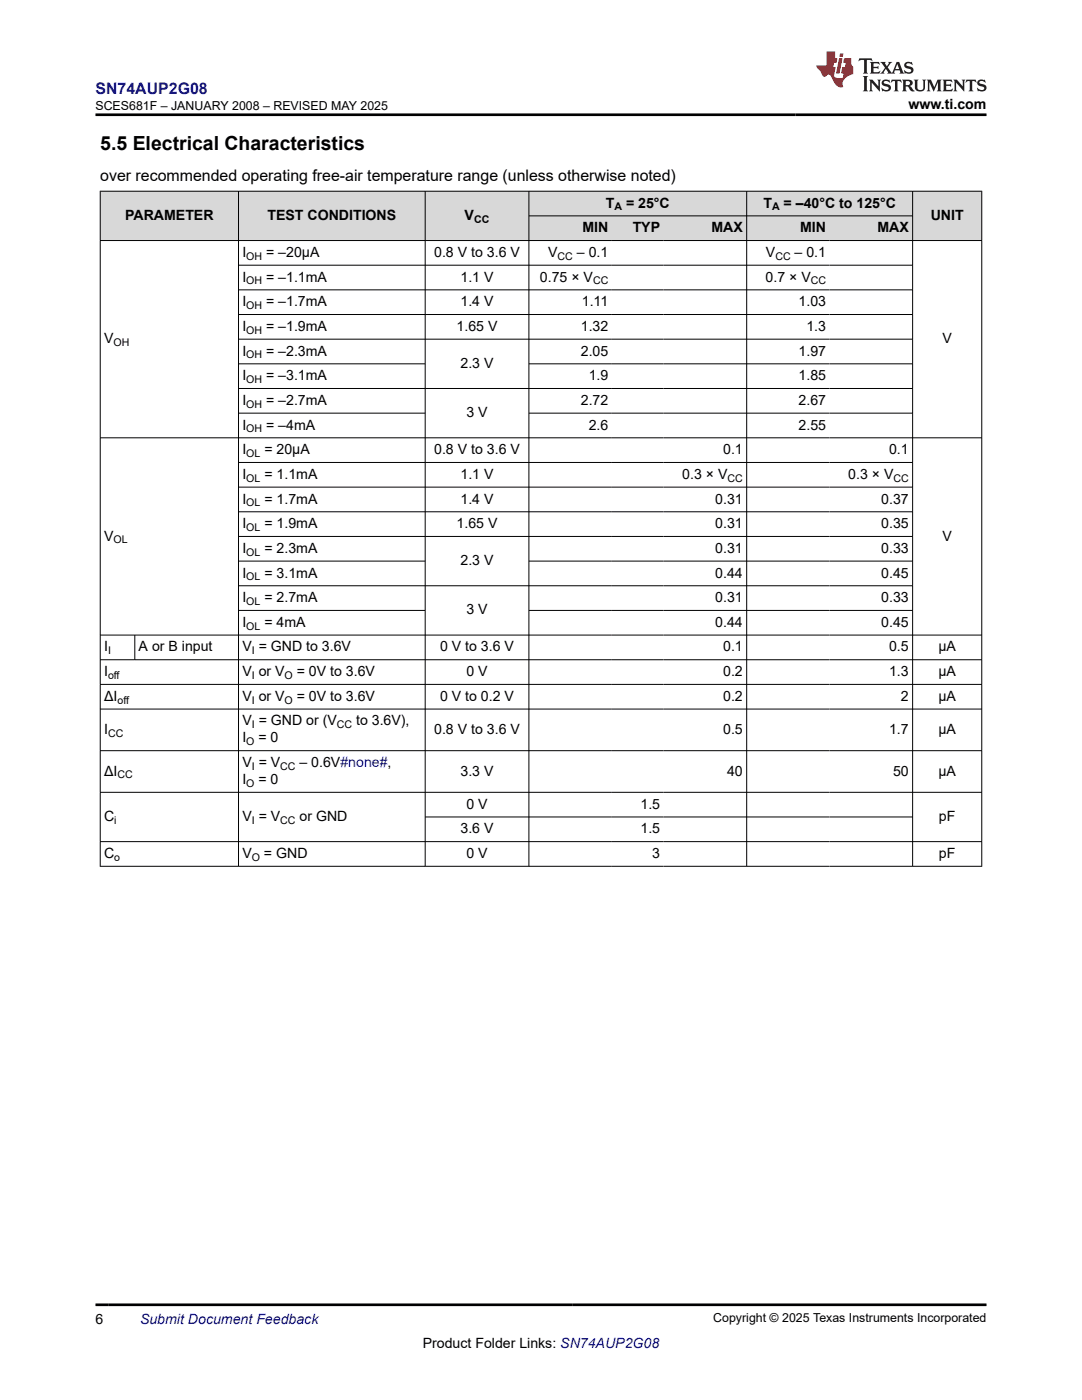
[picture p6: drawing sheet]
<svg xmlns="http://www.w3.org/2000/svg" width="216mm" height="279mm" viewBox="0 0 216 279" stroke-linecap="round" stroke-linejoin="round" font-family="sans-serif">
<g fill="#d8d8d8">
<path d="M20 38.2h175.9v4.9h-175.9z" fill-rule="evenodd"/>
<path d="M20.1 38.2h27.4v9.7h-27.4z" fill-rule="evenodd"/>
<path d="M47.7 38.2h37.1v9.7h-37.1z" fill-rule="evenodd"/>
<path d="M84.9 38.2h20.6v9.7h-20.6z" fill-rule="evenodd"/>
<path d="M105.6 38.2h43.3v4.8h-43.3z" fill-rule="evenodd"/>
<path d="M149.1 38.2h32.9v4.8h-32.9z" fill-rule="evenodd"/>
<path d="M182.2 38.2h13.6v9.7h-13.6z" fill-rule="evenodd"/>
<path d="M105.6 43.1h16.5v4.8h-16.5z" fill-rule="evenodd"/>
<path d="M122.1 43.1h10.3v4.8h-10.3z" fill-rule="evenodd"/>
<path d="M132.4 43.1h16.5v4.8h-16.5z" fill-rule="evenodd"/>
<path d="M149.1 43.1h16.4v4.8h-16.4z" fill-rule="evenodd"/>
<path d="M165.5 43.1h16.5v4.8h-16.5z" fill-rule="evenodd"/>
</g>
<g fill="none" stroke="#000" stroke-width=".2">
<path d="M19.9 38.2h176.1M20 38.1v134.8M47.6 38.1v134.8M84.8 38.1v134.8M105.5 38.1v134.8M149 38.1v134.8M182.1 38.1v134.8M195.9 38.1v134.8M19.9 48h176.1M47.6 52.9h134.6M47.6 57.8h134.6M105.5 43.1h76.7"/>
<path d="M47.6 62.8h134.6M47.6 67.7h134.6M47.6 72.6h37.3M47.6 77.5h134.6M105.5 72.6h76.7M19.9 87.4h176.1M47.6 82.5h37.3M47.6 92.3h134.6M47.6 97.2h134.6M105.5 82.5h76.7M47.6 102.1h134.6M47.6 107.1h134.6"/>
<path d="M47.6 112h37.3M47.6 116.9h134.6M105.5 112h76.7M19.9 126.7h176.1M19.9 131.7h176.1M19.9 136.6h176.1M26.9 126.7v5M47.6 121.8h37.3M105.5 121.8h76.7M19.9 141.5h176.1M19.9 149.8h176.1M19.9 158.1h176.1"/>
<path d="M19.9 168h176.1M19.9 172.9h176.1M84.8 163h97.4"/>
</g>
<path d="M171.5 11.6l-.2 .6 .5-.2h.6v.1v2.2l-.2 .4h1l-.2-.4v-2.2v-.1h.5l.6 .2-.2-.6zM173.6 12.4l.2 .3v1.6l-.2 .4h1.9l.1-.6a1.08 1.08 0 0 1-1.3 .2v-.7h.6l.4 .2v-.7l-.4 .2h-.6v-.5l.2-.2a1 1 0 0 1 1 .3l-.1-.5zM175.7 12.4l.9 1.1-1 1.2h.9l-.2-.2 .5-.8 .4 .8-.2 .2h1.6l-.2-.2 .2-.5h.9l.1 .5-.1 .2h.9l-.2-.4-.8-1.9h-.5l-.9 2.1-.9-1.1 .9-1h-.8l.2 .2-.4 .6-.4-.6 .2-.2zM179 12.8l.4 1h-.7zM180.7 12.5a.65 .65 0 0 0-.2 .7 .65 .65 0 0 0 .6 .5l.6 .1 .1 .3a.79 .79 0 0 1-.7 .4 .79 .79 0 0 1-.7-.5l.1 .7 .2-.1a.93 .93 0 0 0 1.1 0 .93 .93 0 0 0 .4-.9 1.46 1.46 0 0 0-1.2-.6l-.1-.3a1.09 1.09 0 0 1 1.2 .2l-.2-.6-.1 .1-.5-.2zM172.2 15.2l.2 .4v2.2l-.2 .4h1l-.2-.4v-2.2l.2-.4zM173.4 15.9l.2 .4v1.5l-.2 .4h.8l-.3-.4 .1-1.3 1.6 1.8v-2l.2-.4h-.7l.1 .2 .1 1.1-1.2-1.3zM176.2 16a.65 .65 0 0 0-.2 .8 .65 .65 0 0 0 .6 .4l.6 .2 .1 .2a.79 .79 0 0 1-.7 .4 .79 .79 0 0 1-.7-.5l.1 .7 .2-.1a.93 .93 0 0 0 1.1 .1 .93 .93 0 0 0 .4-1 1.46 1.46 0 0 0-1.2-.5l-.1-.4a1.09 1.09 0 0 1 1.2 .2l-.1-.6-.2 .1-.5-.1zM177.9 15.9l-.1 .6a.63 .63 0 0 1 .8-.3v1.6l-.3 .4h1l-.2-.4v-1.6a.66 .66 0 0 1 .8 .3l-.1-.6zM180 15.9l.2 .4v1.5l-.2 .4h1l-.2-.2-.1-.7h.5l.1 .2a.79 .79 0 0 0 1.2 .6l-1-.9a.61 .61 0 0 0 .6-.6 .61 .61 0 0 0-.5-.7zM180.8 16.2h.1a.47 .47 0 0 1 .5 .1 .47 .47 0 0 1 .1 .5l-.1 .1-.7 .1zM182.3 15.9l.2 .2a2.27 2.27 0 0 0 .4 2 1.04 1.04 0 0 0 1.7-.7v-1.3l.2-.2h-.8l.2 .4v1.1a.6 .6 0 0 1-.6 .6 .6 .6 0 0 1-.6-.6v-1.1l.3-.4zM184.9 15.9l.2 .4v1.5l-.2 .4h.8l-.3-.4v-1.4l.9 1.9 .9-1.9v1.4l-.3 .4h1l-.2-.4v-1.5l.2-.4h-.8l-.7 1.5-.6-1.5zM188.1 15.9l.2 .4v1.5l-.2 .4h1.9l.1-.6a1.09 1.09 0 0 1-1.3 .2v-.7h.6l.4 .2v-.6l-.4 .2h-.6v-.6l.2-.1a1.01 1.01 0 0 1 1 .3l-.1-.6zM190.2 15.9l.3 .4v1.5l-.3 .4h.8l-.2-.4v-1.3l1.6 1.8v-2l.2-.4h-.7l.2 .2v1.1l-1.2-1.3zM192.8 15.9l-.1 .6a.63 .63 0 0 1 .8-.3v1.6l-.3 .4h1l-.2-.4v-1.6a.66 .66 0 0 1 .8 .3l-.1-.6zM195.2 16a.65 .65 0 0 0-.2 .8 .65 .65 0 0 0 .6 .4l.6 .2 .2 .2a.79 .79 0 0 1-.7 .4 .79 .79 0 0 1-.7-.5l.1 .7 .2-.1a.93 .93 0 0 0 1 .1 .93 .93 0 0 0 .5-1 1.46 1.46 0 0 0-1.3-.5v-.4a1.09 1.09 0 0 1 1.2 .2l-.2-.6-.2 .1-.5-.1z" fill="#231f20"/>
<path d="M164.9 10.3v2.7h-2l.1 .4 .8 1a.95 .95 0 0 0 1 .9 .59 .59 0 0 1 .5-.4 .59 .59 0 0 1 .5 .3l.4 .8a1.59 1.59 0 0 0 2.1 1.4 1.61 1.61 0 0 1 1-2.3l1-.3-.1-1.5a1.59 1.59 0 0 1-.3-1.7h-1.5l-.2 .9h.6l-.2 .9h-.5l-.2 .9v.3l.4 .1-.1 .9h-.7a.73 .73 0 0 1-1-.7l.3-1.5h-.5l.1-.9h.5l.2-.9h-.5v-1.3zM167.4 11.6l-.6 3.1h.7l.6-3.1zM167.6 10.7l-.1 .6h.7l.1-.6z" fill="#ed1c24"/>
<path d="M19 22.9h177.8M19 260.4h177.8" fill="none" stroke="#000" stroke-width=".53"/>
<text font-size="3.9" x="20" y="29.9">5.5 Electrical Characteristics</text>
<text font-size="3.2" fill="#00f" x="19" y="18.7">SN74AUP2G08</text>
<text font-size="3.2" x="20" y="36.1">over recommended operating free-air temperature range (unless otherwise noted)</text>
<g font-size="2.8">
<text x="181.3" y="21.8">www.ti.com</text>
<text x="120.9" y="41.4">T</text>
<text x="124.9" y="41.4">= 25°C</text>
<text x="152.3" y="41.4">T</text>
<text x="156.4" y="41.4">= –40°C to 125°C</text>
<text x="25" y="43.9">PARAMETER</text>
<text x="53.4" y="43.9">TEST CONDITIONS</text>
<text x="92.7" y="43.9">V</text>
<text x="116.2" y="46.4">MIN</text>
<text x="126.2" y="46.4">TYP</text>
<text x="142" y="46.4">MAX</text>
<text x="159.7" y="46.4">MIN</text>
<text x="175.1" y="46.4">MAX</text>
<text x="185.7" y="43.9">UNIT</text>
<text x="48.4" y="51.3">I</text>
<text x="53.1" y="51.3">= –20μA</text>
<text x="86.6" y="51.3">0.8 V to 3.6 V</text>
<text x="109.4" y="51.3">V</text>
<text x="115.1" y="51.3">– 0.1</text>
<text x="152.8" y="51.3">V</text>
<text x="158.6" y="51.3">– 0.1</text>
<text x="48.4" y="56.2">I</text>
<text x="53.1" y="56.2">= –1.1mA</text>
<text x="91.9" y="56.2">1.1 V</text>
<text x="107.7" y="56.2">0.75 × V</text>
<text x="152.8" y="56.2">0.7 × V</text>
<text x="48.4" y="61.1">I</text>
<text x="53.1" y="61.1">= –1.7mA</text>
<text x="91.9" y="61.1">1.4 V</text>
<text x="116.1" y="61.1">1.11</text>
<text x="159.4" y="61.1">1.03</text>
<text x="20.8" y="68.5">V</text>
<text x="48.4" y="66">I</text>
<text x="48.4" y="71">I</text>
<text x="53.1" y="66">= –1.9mA</text>
<text x="53.1" y="71">= –2.3mA</text>
<text x="91.1" y="66">1.65 V</text>
<text x="115.9" y="66">1.32</text>
<text x="115.9" y="71">2.05</text>
<text x="159.4" y="71">1.97</text>
<text x="160.9" y="66">1.3</text>
<text x="188.1" y="68.5">V</text>
<text x="48.4" y="75.9">I</text>
<text x="53.1" y="75.9">= –3.1mA</text>
<text x="91.9" y="73.4">2.3 V</text>
<text x="117.5" y="75.9">1.9</text>
<text x="159.4" y="75.9">1.85</text>
<text x="48.4" y="80.8">I</text>
<text x="53.1" y="80.8">= –2.7mA</text>
<text x="93.1" y="83.3">3 V</text>
<text x="115.9" y="80.8">2.72</text>
<text x="159.4" y="80.8">2.67</text>
<text x="48.4" y="85.7">I</text>
<text x="53.1" y="85.7">= –4mA</text>
<text x="117.5" y="85.7">2.6</text>
<text x="159.4" y="85.7">2.55</text>
<text x="48.4" y="90.6">I</text>
<text x="48.4" y="95.6">I</text>
<text x="52.8" y="90.6">= 20μA</text>
<text x="52.8" y="95.6">= 1.1mA</text>
<text x="86.6" y="90.6">0.8 V to 3.6 V</text>
<text x="91.9" y="95.6">1.1 V</text>
<text x="136.1" y="95.6">0.3 × V</text>
<text x="144.3" y="90.6">0.1</text>
<text x="169.3" y="95.6">0.3 × V</text>
<text x="177.4" y="90.6">0.1</text>
<text x="48.4" y="100.5">I</text>
<text x="52.8" y="100.5">= 1.7mA</text>
<text x="91.9" y="100.5">1.4 V</text>
<text x="142.7" y="100.5">0.31</text>
<text x="175.8" y="100.5">0.37</text>
<text x="20.8" y="107.9">V</text>
<text x="48.4" y="105.4">I</text>
<text x="52.8" y="105.4">= 1.9mA</text>
<text x="91.1" y="105.4">1.65 V</text>
<text x="142.7" y="105.4">0.31</text>
<text x="175.8" y="105.4">0.35</text>
<text x="188.1" y="107.9">V</text>
<text x="48.4" y="110.3">I</text>
<text x="52.8" y="110.3">= 2.3mA</text>
<text x="91.9" y="112.8">2.3 V</text>
<text x="142.7" y="110.3">0.31</text>
<text x="175.8" y="110.3">0.33</text>
<text x="48.4" y="115.3">I</text>
<text x="52.8" y="115.3">= 3.1mA</text>
<text x="142.7" y="115.3">0.44</text>
<text x="175.8" y="115.3">0.45</text>
<text x="48.4" y="120.2">I</text>
<text x="48.4" y="125.1">I</text>
<text x="52.8" y="120.2">= 2.7mA</text>
<text x="52.8" y="125.1">= 4mA</text>
<text x="93.1" y="122.6">3 V</text>
<text x="142.7" y="120.2">0.31</text>
<text x="142.7" y="125.1">0.44</text>
<text x="175.8" y="120.2">0.33</text>
<text x="175.8" y="125.1">0.45</text>
<text x="20.8" y="130">I</text>
<text x="27.7" y="130">A or B input</text>
<text x="48.4" y="130">V = GND to 3.6V</text>
<text x="87.8" y="130">0 V to 3.6 V</text>
<text x="144.3" y="130">0.1</text>
<text x="177.4" y="130">0.5</text>
<text x="187.2" y="130">μA</text>
<text x="20.8" y="134.9">I</text>
<text x="48.4" y="134.9">V or V</text>
<text x="59.2" y="134.9">= 0V to 3.6V</text>
<text x="93.1" y="134.9">0 V</text>
<text x="144.3" y="134.9">0.2</text>
<text x="177.4" y="134.9">1.3</text>
<text x="187.2" y="134.9">μA</text>
<text x="20.8" y="139.9">ΔI</text>
<text x="48.4" y="139.9">V or V</text>
<text x="59.2" y="139.9">= 0V to 3.6V</text>
<text x="87.8" y="139.9">0 V to 0.2 V</text>
<text x="144.3" y="139.9">0.2</text>
<text x="179.8" y="139.9">2</text>
<text x="187.2" y="139.9">μA</text>
<text x="20.8" y="146.5">I</text>
<text x="48.4" y="148.2">I</text>
<text x="48.4" y="144.8">V = GND or (V</text>
<text x="51.6" y="148.2">= 0</text>
<text x="71.1" y="144.8">to 3.6V),</text>
<text x="86.6" y="146.5">0.8 V to 3.6 V</text>
<text x="144.3" y="146.5">0.5</text>
<text x="177.4" y="146.5">1.7</text>
<text x="187.2" y="146.5">μA</text>
<text x="20.8" y="154.8">ΔI</text>
<text x="48.4" y="153.1">V = V</text>
<text x="59.8" y="153.1">– 0.6V#none#,</text>
<text x="91.9" y="154.8">3.3 V</text>
<text x="145.1" y="154.8">40</text>
<text x="178.2" y="154.8">50</text>
<text x="187.2" y="154.8">μA</text>
<text x="48.4" y="156.5">I</text>
<text x="51.6" y="156.5">= 0</text>
<text x="93.1" y="161.4">0 V</text>
<text x="127.8" y="161.4">1.5</text>
<text x="20.8" y="163.9">C</text>
<text x="48.4" y="163.9">V = V</text>
<text x="59.8" y="163.9">or GND</text>
<text x="91.9" y="166.3">3.6 V</text>
<text x="127.8" y="166.3">1.5</text>
<text x="187.4" y="163.9">pF</text>
<text x="20.8" y="171.2">C</text>
<text x="48.4" y="171.2">V</text>
<text x="52.7" y="171.2">= GND</text>
<text x="93.1" y="171.2">0 V</text>
<text x="130.2" y="171.2">3</text>
<text x="187.4" y="171.2">pF</text>
<text x="19" y="264.2">6</text>
<text x="84.3" y="269">Product Folder Links: SN74AUP2G08</text>
</g>
<text font-size="2.8" fill="#00f" x="27.9" y="264.2">Submit Document Feedback</text>
<g font-size="2.5">
<text x="19" y="21.9">SCES681F – JANUARY 2008 – REVISED MAY 2025</text>
<text x="142.3" y="263.9">Copyright © 2025 Texas Instruments Incorporated</text>
</g>
<g font-size="2.1">
<text x="122.6" y="42">A</text>
<text x="154" y="42">A</text>
<text x="94.6" y="44.5">CC</text>
<text x="49.1" y="51.8">OH</text>
<text x="111.3" y="51.8">CC</text>
<text x="154.7" y="51.8">CC</text>
<text x="49.1" y="56.8">OH</text>
<text x="118.3" y="56.8">CC</text>
<text x="161.8" y="56.8">CC</text>
<text x="49.1" y="61.7">OH</text>
<text x="22.6" y="69.1">OH</text>
<text x="49.1" y="66.6">OH</text>
<text x="49.1" y="71.5">OH</text>
<text x="49.1" y="76.4">OH</text>
<text x="49.1" y="81.4">OH</text>
<text x="49.1" y="86.3">OH</text>
<text x="49.1" y="91.2">OL</text>
<text x="49.1" y="96.1">OL</text>
<text x="49.1" y="101.1">OL</text>
<text x="145.2" y="96.1">CC</text>
<text x="178.3" y="96.1">CC</text>
<text x="49.1" y="106">OL</text>
<text x="22.6" y="108.4">OL</text>
<text x="49.1" y="110.9">OL</text>
<text x="49.1" y="115.8">OL</text>
<text x="49.1" y="120.7">OL</text>
<text x="49.1" y="125.7">OL</text>
<text x="21.6" y="130.6">I</text>
<text x="50.2" y="130.6">I</text>
<text x="21.6" y="135.5">off</text>
<text x="50.2" y="135.5">I</text>
<text x="56.8" y="135.5">O</text>
<text x="23.4" y="140.4">off</text>
<text x="50.2" y="140.4">I</text>
<text x="56.8" y="140.4">O</text>
<text x="21.6" y="147">CC</text>
<text x="49.1" y="148.7">O</text>
<text x="50.2" y="145.3">I</text>
<text x="67.2" y="145.3">CC</text>
<text x="23.4" y="155.3">CC</text>
<text x="50.2" y="153.7">I</text>
<text x="55.9" y="153.7">CC</text>
<text x="49.1" y="157">O</text>
<text x="22.8" y="164.4">i</text>
<text x="50.2" y="164.4">I</text>
<text x="55.9" y="164.4">CC</text>
<text x="22.8" y="171.8">o</text>
<text x="50.2" y="171.8">O</text>
</g>
</svg>
